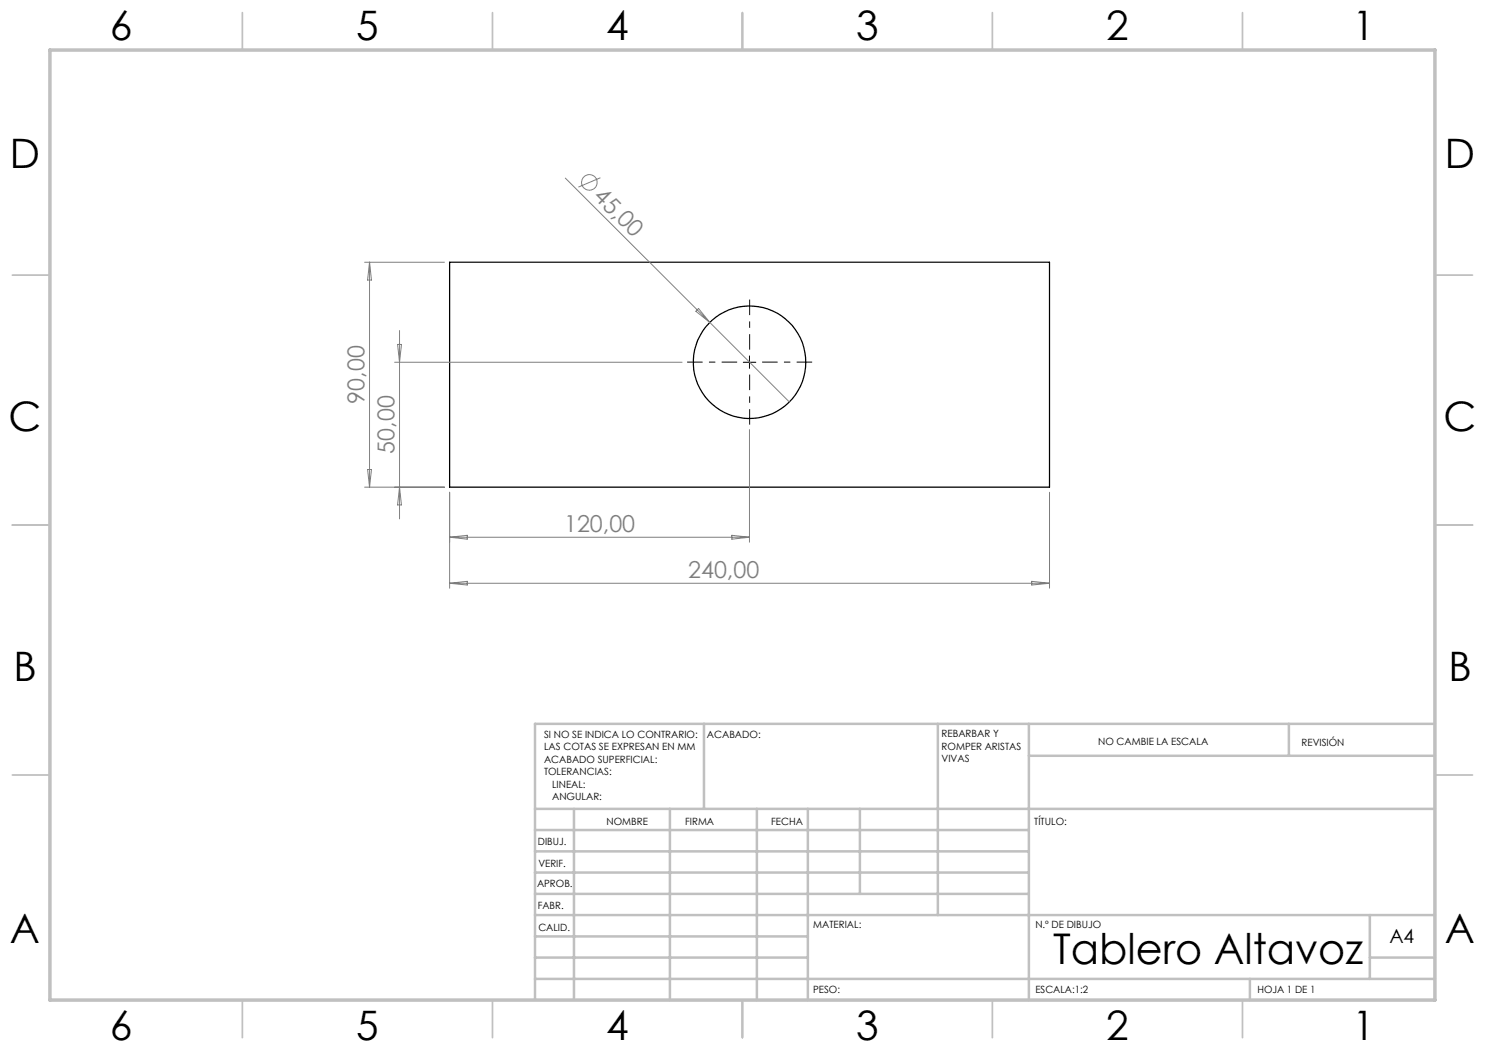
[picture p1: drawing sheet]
<svg xmlns="http://www.w3.org/2000/svg" width="297mm" height="210mm" viewBox="0 0 297 210" stroke-linecap="round" stroke-linejoin="round" font-family="sans-serif">
<g fill="none" stroke="#000" stroke-width=".25">
<path d="M89.9 52.4h120v45h-120z"/>
<circle cx="149.9" cy="72.5" r="11.2"/>
</g>
<g fill="none" stroke="#808080" stroke-width=".2">
<path d="M113.1 35.6l28.9 28.9M120.1 35.6l-4.4 1.8M72.9 52.4h16M73.9 52.4v45M73.9 52.4l.4 3.6h-.8zM78.9 72.5h57.5M79.5 68.9h.8l-.4 3.6zM79.9 66.1v37.7M139.7 61.7l2.3 2.8-2.8-2.2zM142 64.5l15.9 15.9M72.9 97.4h16M73.5 93.9h.8l-.4 3.5z"/>
<path d="M79.9 97.4l.4 3.6h-.8zM89.9 98.5v19.1M149.9 85.9v22.5M209.9 98.5v19.1M89.9 107.4h60M89.9 107.4l3.6-.3v.7zM89.9 116.7l3.6-.4v.7zM89.9 116.7h120M146.4 107.1l3.5 .3-3.5 .4zM206.3 116.3l3.6 .4-3.6 .3z"/>
<circle cx="117.9" cy="36.5" r="1.56"/>
</g>
<path d="M147.4 72.4h-10M149.9 69.9v-10M149.9 74.9v10M152.4 72.4h10" fill="none" stroke="#000" stroke-width=".2" stroke-dasharray="15.2 1.3 1.3 1.3" stroke-dashoffset="12.1" stroke-linecap="butt"/>
<path d="M148.7 72.5h2.5M149.9 71.2v2.5" fill="none" stroke="#000" stroke-width=".2"/>
<g fill="none" stroke="#c0c0c0" stroke-width=".35">
<path d="M48.5 2.5v7.5M98.5 2.5v7.5M148.5 2.5v7.5M198.5 2.5v7.5M248.5 2.5v7.5M2.5 55h7.5M287 55h7.5M2.5 105h7.5M287 105h7.5M2.5 155h7.5M287 155h7.5M48.5 200v7.5"/>
<path d="M98.5 200v7.5M148.5 200v7.5M198.5 200v7.5M248.5 200v7.5"/>
</g>
<g fill="none" stroke="#c0c0c0" stroke-width=".5">
<path d="M140.8 144.8v17M187.6 144.8v38.2M205.8 144.8v55.2M205.8 151.2h81.2M257.8 144.8v6.4M287 144.8h-180v55.2M107 161.8h180M107 178.8h98.8M107 174.5h98.8M107 170.3h98.8M107 166h98.8M114.8 161.8v38.2"/>
<path d="M134 161.8v38.2M151.4 161.8v38.2M161.6 161.8v38.2M172 161.8v17M107 195.8h180M107 191.5h54.6M107 187.3h54.6M107 183h180M250 195.8v4.2M274 191.5h13M274 183v12.8"/>
</g>
<path d="M10 10h277v190h-277z" fill="none" stroke="#c0c0c0" stroke-width=".7"/>
<text font-size="8.5" x="210.6" y="192.7">Tablero Altavoz</text>
<g font-size="8.1">
<text x="22" y="8">6</text>
<text x="71.2" y="8">5</text>
<text x="121.2" y="8">4</text>
<text x="171.2" y="8">3</text>
<text x="221.2" y="8">2</text>
<text x="270.5" y="8">1</text>
<text x="2" y="33.6">D</text>
<text x="289" y="33.6">D</text>
<text x="1.7" y="86.1">C</text>
<text x="288.7" y="86.1">C</text>
<text x="2.7" y="136.1">B</text>
<text x="289.7" y="136.1">B</text>
<text x="2" y="188.6">A</text>
<text x="289" y="188.6">A</text>
<text x="22" y="208">6</text>
<text x="71.2" y="208">5</text>
<text x="121.2" y="208">4</text>
<text x="171.2" y="208">3</text>
<text x="221.2" y="208">2</text>
<text x="270.5" y="208">1</text>
</g>
<g font-size="4.7" fill="#808080">
<text x="118.5" y="39.5" transform="rotate(45 118.5 39.5)">45,00</text>
<text x="72.9" y="80.7" transform="rotate(-90 72.9 80.7)">90,00</text>
<text x="78.9" y="90.7" transform="rotate(-90 78.9 90.7)">50,00</text>
<text x="112.8" y="106.4">120,00</text>
<text x="137.6" y="115.6">240,00</text>
</g>
<text font-size="3.9" x="277.9" y="188.5">A4</text>
<g font-size="2">
<text x="108.8" y="147.6">SI NO SE INDICA LO CONTRARIO:</text>
<text x="141.4" y="147.6">ACABADO:</text>
<text x="188.3" y="147.5">REBARBAR Y</text>
<text x="188.3" y="150">ROMPER ARISTAS</text>
<text x="219.6" y="149">NO CAMBIE LA ESCALA</text>
<text x="260.3" y="149.2">REVISIÓN</text>
<text x="108.8" y="150.1">LAS COTAS SE EXPRESAN EN MM</text>
<text x="108.8" y="152.6">ACABADO SUPERFICIAL:</text>
<text x="108.8" y="155.1">TOLERANCIAS:</text>
<text x="188.3" y="152.5">VIVAS</text>
<text x="110.4" y="157.6">LINEAL:</text>
<text x="110.4" y="160.1">ANGULAR:</text>
<text x="121.3" y="165">NOMBRE</text>
<text x="137" y="164.9">FIRMA</text>
<text x="154.2" y="164.9">FECHA</text>
<text x="206.9" y="164.9">TÍTULO:</text>
<text x="107.6" y="169.1">DIBUJ.</text>
<text x="107.7" y="173.3">VERIF.</text>
<text x="107.4" y="177.4">APROB.</text>
<text x="107.5" y="181.8">FABR.</text>
<text x="162.6" y="185.5">MATERIAL:</text>
<text x="207.1" y="185.5">N.º DE DIBUJO</text>
<text x="107.7" y="186.1">CALID.</text>
<text x="162.6" y="198.5">PESO:</text>
<text x="207.1" y="198.6">ESCALA:1:2</text>
<text x="251.5" y="198.6">HOJA 1 DE 1</text>
</g>
</svg>
